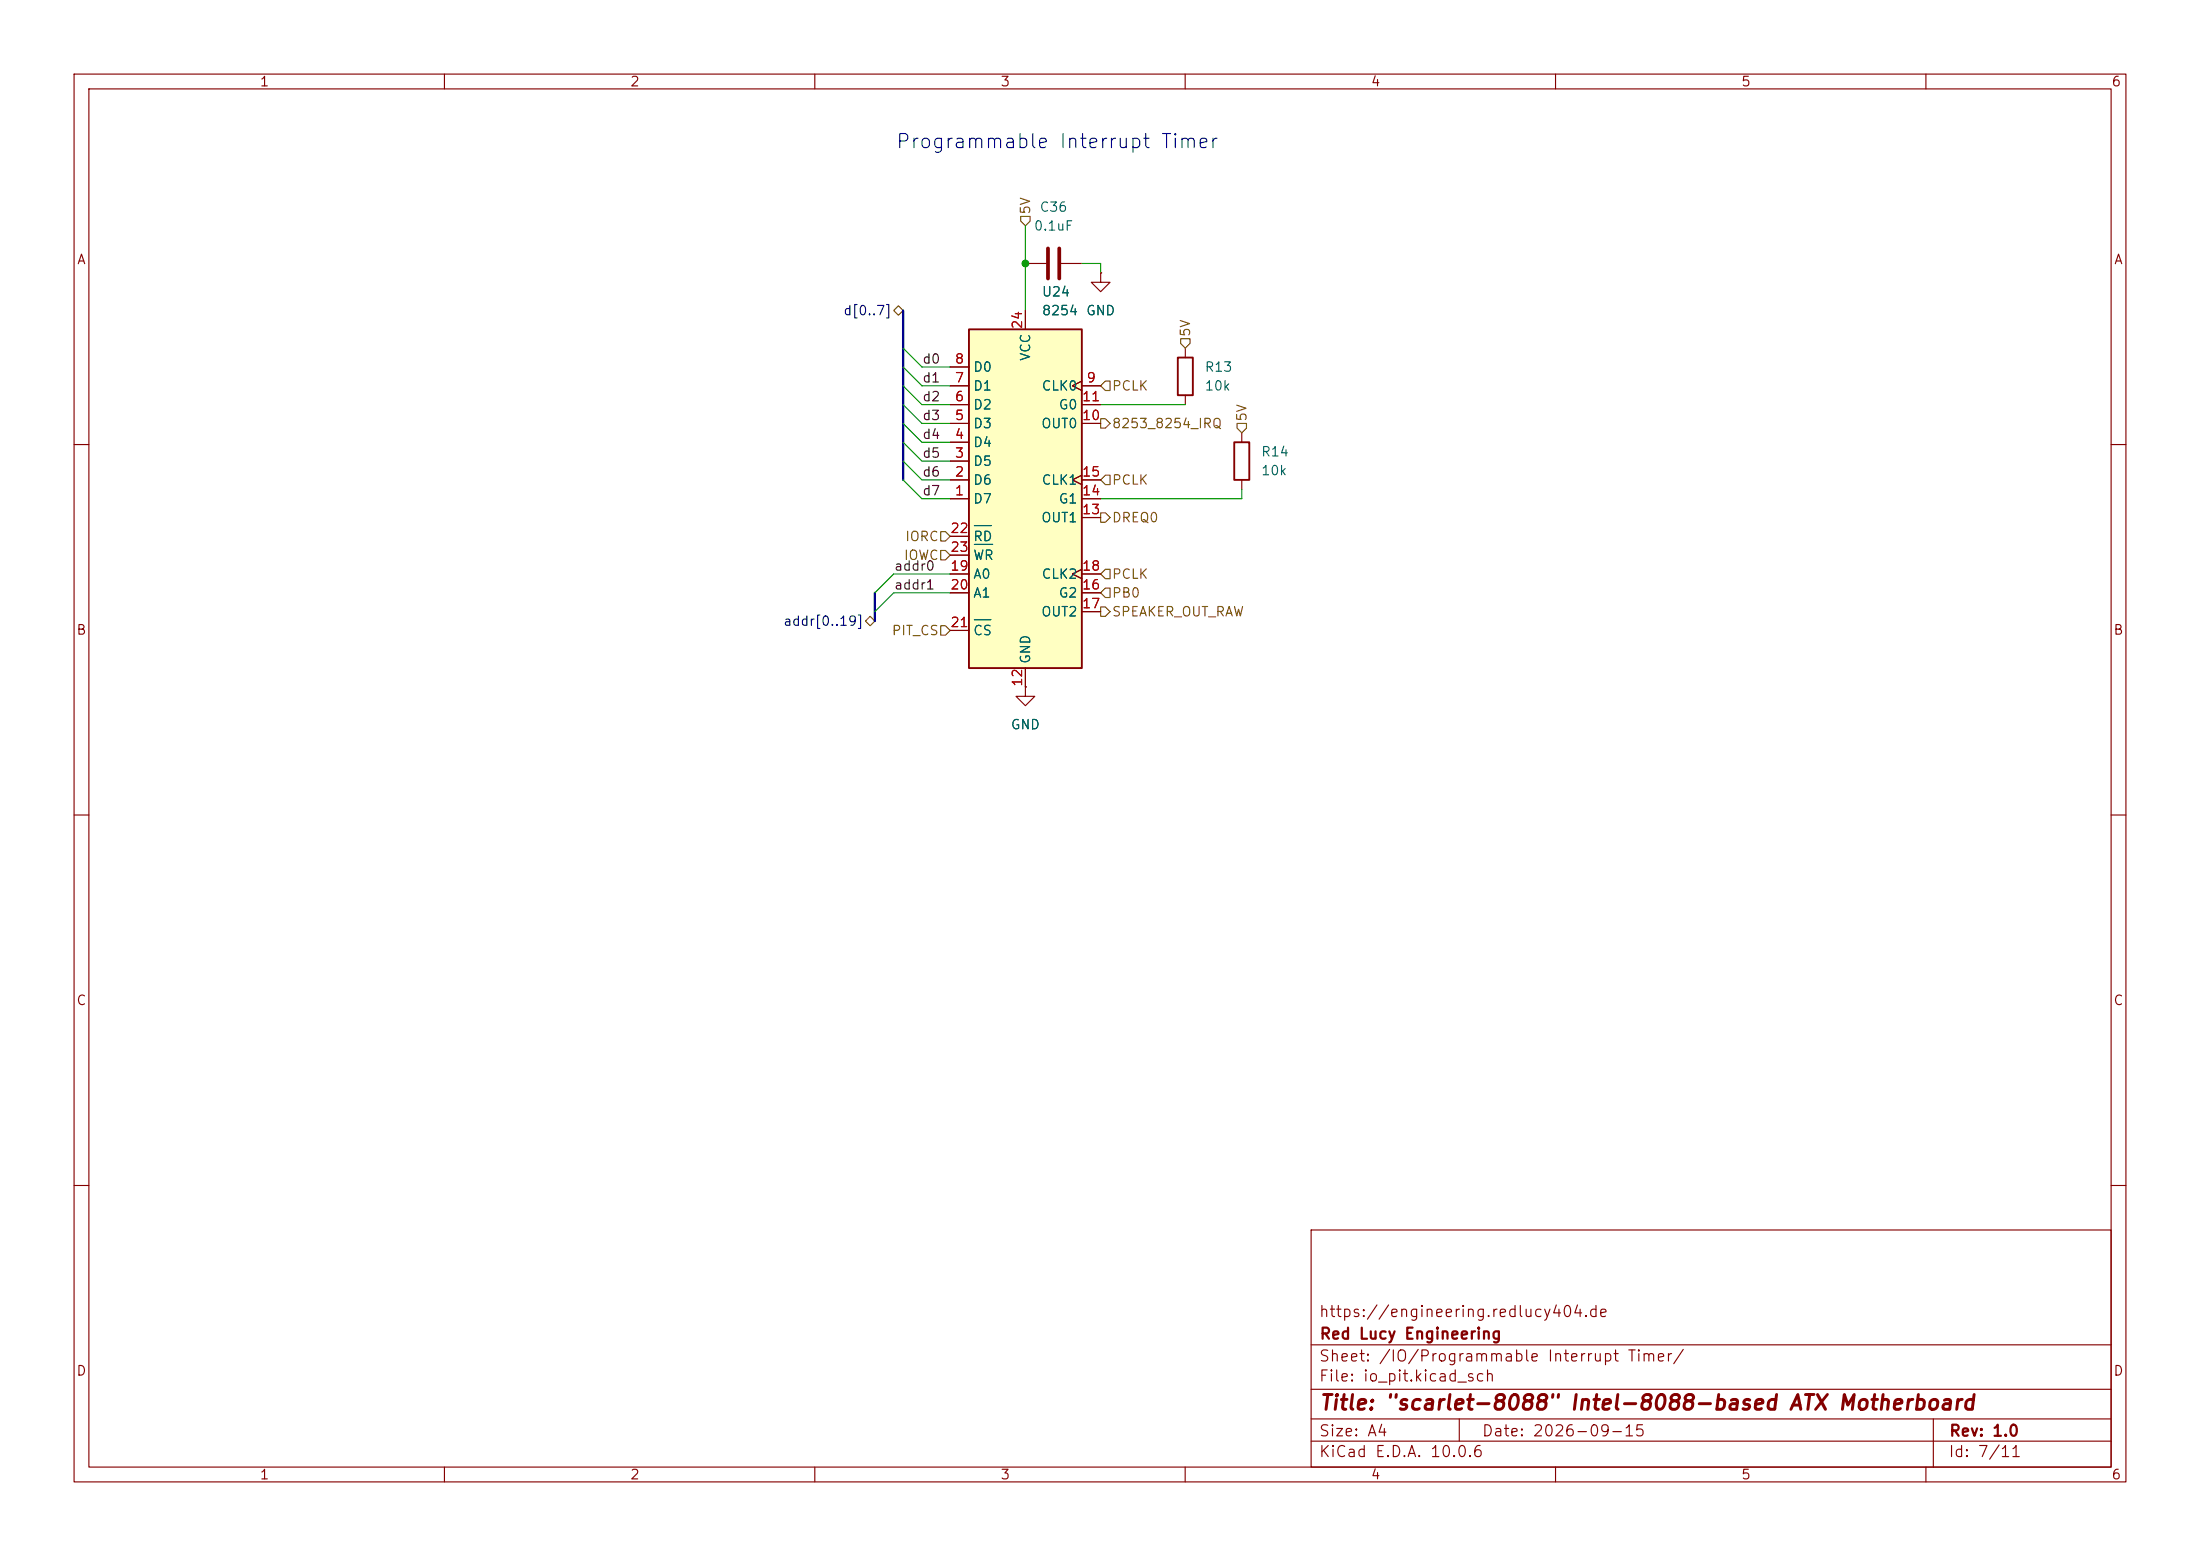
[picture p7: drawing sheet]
<svg xmlns="http://www.w3.org/2000/svg" width="297mm" height="210mm" viewBox="0 0 297 210" stroke-linecap="round" stroke-linejoin="round" font-family="sans-serif">
<g fill="none" stroke="#840000" stroke-width=".15">
<path d="M10 10h277v190h-277zM12 12h273v186h-273zM60 10v2M110 10v2M160 10v2M210 10v2M260 10v2M138.4 35.6h2.8M143.3 35.6h2.7M148.6 36.8v1.3h1.3l-1.3 1.3-1.3-1.3h1.3M148.6 36.8h.1M160 47v1.3"/>
<path d="M160 53.3v1.3M167.6 58.4v1.3M10 60h2M167.6 64.8v1.2M285 60h2M138.4 92.7v1.3h1.3l-1.3 1.3-1.2-1.3h1.2M138.4 92.7h.1M10 110h2M285 110h2M10 160h2M177 166h108v32h-108zM285 160h2"/>
<path d="M60 198v2M110 198v2M160 198v2M177 194.5h108M177 191.5h108M177 187.5h108M177 181.5h108M197 191.5v3M210 198v2M260 198v2M261 191.5v6.5"/>
</g>
<path d="M159 48.3h2v5h-2zM166.6 59.7h2.1v5.1h-2.1z" fill="none" stroke="#840000" stroke-width=".25"/>
<path d="M141.5 33.5v4.1M143 33.5v4.1" fill="none" stroke="#840000" stroke-width=".51"/>
<path d="M130.8 44.5h15.2v45.7h-15.2z" fill="#ffffc2"/>
<path d="M130.8 44.5h15.2v45.7h-15.2z" fill="none" stroke="#840000" stroke-width=".25"/>
<g fill="none" stroke="#840000" stroke-width=".15">
<path d="M148.6 36.8h.1M128.3 59.7h2.5M128.3 57.2h2.5M128.3 54.6h2.5M128.3 52.1h2.5M128.3 49.5h2.5M138.4 41.9v2.6M146 51.4l-1.2 .7 1.2 .6M146 57.2h2.6M146 54.6h2.6M146 52.1h2.6M128.3 67.3h2.5"/>
<path d="M128.3 64.8h2.5M128.3 62.2h2.5M128.3 77.5h2.5M128.3 72.4h2.5M128.3 74.9h2.5M146 64.1l-1.2 .7 1.2 .6M146 76.8l-1.2 .7 1.2 .6M146 67.3h2.6M146 64.8h2.6M146 69.9h2.6M146 77.5h2.6M128.3 80h2.5"/>
<path d="M128.3 85.1h2.5M138.4 92.7h.1M138.4 90.2v2.5M146 80h2.6M146 82.6h2.6"/>
</g>
<path d="M131.5 70.9h2.3M131.5 73.5h2.5M131.5 83.6h2.3" fill="none" stroke="#006464" stroke-width=".15"/>
<g fill="none" stroke="#725600" stroke-width=".15">
<path d="M137.8 29.2h1.3v.6l-.7 .7-.6-.7zM120.6 41.9l.7-.6 .6 .6-.6 .6zM148.6 56.5h.6l.7 .7-.7 .6h-.6zM149.2 51.4h.7v1.3h-.7l-.6-.6zM159.4 45.7h1.3v.7l-.7 .6-.6-.6zM167 57.2h1.3v.6l-.7 .6-.6-.6zM127 74.3h.6l.7 .6-.7 .7h-.6zM127 71.8h.6l.7 .6-.7 .6h-.6zM148.6 69.2h.6l.7 .7-.7 .6h-.6zM149.2 79.4h.7v1.2h-.7l-.6-.6zM149.2 76.8h.7v1.3h-.7l-.6-.6zM149.2 64.1h.7v1.3h-.7l-.6-.6z"/>
<path d="M116.8 83.8l.7-.6 .6 .6-.6 .7zM127 84.5h.6l.7 .6-.7 .6h-.6zM148.6 81.9h.6l.7 .7-.7 .6h-.6z"/>
</g>
<path d="M121.9 41.9v22.9M118.1 80v3.8" fill="none" stroke="#000084" stroke-width=".3"/>
<g fill="none" stroke="#009600" stroke-width=".15">
<path d="M138.4 30.5v11.4M146 35.6h2.6v1.2M121.9 57.2l2.6 2.5h3.8M121.9 54.6l2.6 2.6h3.8M121.9 52.1l2.6 2.5h3.8M121.9 49.5l2.6 2.6h3.8M121.9 47l2.6 2.5h3.8M121.9 59.7l2.6 2.5h3.8M148.6 54.6h11.4M121.9 62.2l2.6 2.6h3.8M121.9 64.8l2.6 2.5h3.8M128.3 77.5h-7.7l-2.5 2.5"/>
<path d="M167.6 66v1.3h-19M128.3 80h-7.7l-2.5 2.6"/>
</g>
<circle cx="138.4" cy="35.6" r=".46" fill="#009600" stroke="#009600" stroke-width=".14"/>
<text font-size="2" fill="#840000" x="178" y="190.8">Title: &quot;scarlet-8088&quot; Intel-8088-based ATX Motherboard</text>
<text font-size="1.9" fill="#0000c2" x="120.8" y="20.5">Programmable Interrupt Timer</text>
<g font-size="1.5" fill="#840000">
<text x="178" y="178.1">https://engineering.redlucy404.de</text>
<text x="178" y="184.1">Sheet: /IO/Programmable Interrupt Timer/</text>
<text x="178" y="181.1">Red Lucy Engineering</text>
<text x="178" y="186.8">File: io_pit.kicad_sch</text>
<text x="178" y="197">KiCad E.D.A. 10.0.6</text>
<text x="178" y="194.2">Size: A4</text>
<text x="200" y="194.2">Date: 2026-09-15</text>
<text x="263" y="197">Id: 7/11</text>
<text x="263" y="194.2">Rev: 1.0</text>
</g>
<g font-size="1.3" fill="#840000">
<text x="35" y="12">1</text>
<text x="85" y="12">2</text>
<text x="135" y="12">3</text>
<text x="185" y="12">4</text>
<text x="235" y="12">5</text>
<text x="285" y="12">6</text>
<text x="10.3" y="36">A</text>
<text x="285.3" y="36">A</text>
<text x="10.2" y="86">B</text>
<text x="285.2" y="86">B</text>
<text x="10.2" y="136">C</text>
<text x="285.2" y="136">C</text>
<text x="10.2" y="186">D</text>
<text x="285.2" y="186">D</text>
<text x="35" y="200">1</text>
<text x="85" y="200">2</text>
<text x="135" y="200">3</text>
<text x="185" y="200">4</text>
<text x="235" y="200">5</text>
<text x="285" y="200">6</text>
</g>
<g font-size="1.3" fill="#725600">
<text x="139.4" y="29" transform="rotate(-90 139.4 29)">5V</text>
<text x="161" y="45.6" transform="rotate(-90 161 45.6)">5V</text>
<text x="150" y="53">PCLK</text>
<text x="150" y="58.1">8253_8254_IRQ</text>
<text x="168.6" y="57" transform="rotate(-90 168.6 57)">5V</text>
<text x="150" y="65.7">PCLK</text>
<text x="150" y="70.8">DREQ0</text>
<text x="121.9" y="75.9">IOWC</text>
<text x="122.1" y="73.4">IORC</text>
<text x="150" y="81">PB0</text>
<text x="150" y="78.4">PCLK</text>
<text x="150" y="83.5">SPEAKER_OUT_RAW</text>
<text x="120.3" y="86.1">PIT_CS</text>
</g>
<g font-size="1.3" fill="#006464">
<text x="140.3" y="28.9">C36</text>
<text x="139.5" y="31.4">0.1uF</text>
<text x="140.6" y="40.3">U24</text>
<text x="140.6" y="42.9">8254</text>
<text x="146.5" y="42.9">GND</text>
<text x="131.3" y="53">D1</text>
<text x="131.3" y="50.5">D0</text>
<text x="139.4" y="48.8" transform="rotate(-90 139.4 48.8)">VCC</text>
<text x="140.5" y="53">CLK0</text>
<text x="162.5" y="50.5">R13</text>
<text x="162.5" y="53">10k</text>
<text x="131.3" y="58.1">D3</text>
<text x="131.3" y="55.6">D2</text>
<text x="140.5" y="58.1">OUT0</text>
<text x="142.8" y="55.6">G0</text>
<text x="131.3" y="65.7">D6</text>
<text x="131.3" y="63.2">D5</text>
<text x="131.3" y="60.7">D4</text>
<text x="140.5" y="65.7">CLK1</text>
<text x="170.2" y="61.9">R14</text>
<text x="170.2" y="64.5">10k</text>
<text x="131.3" y="68.3">D7</text>
<text x="140.5" y="70.8">OUT1</text>
<text x="142.8" y="68.3">G1</text>
<text x="131.3" y="73.4">RD</text>
<text x="131.3" y="75.9">WR</text>
<text x="131.3" y="78.4">A0</text>
<text x="131.3" y="81">A1</text>
<text x="140.5" y="83.5">OUT2</text>
<text x="140.5" y="78.4">CLK2</text>
<text x="142.8" y="81">G2</text>
<text x="131.3" y="86.1">CS</text>
<text x="139.4" y="89.7" transform="rotate(-90 139.4 89.7)">GND</text>
<text x="136.4" y="98.8">GND</text>
</g>
<g font-size="1.3" fill="#000084">
<text x="113.8" y="42.9">d[0..7]</text>
<text x="105.7" y="84.8">addr[0..19]</text>
</g>
<g font-size="1.3" fill="#a90000">
<text x="138.3" y="44.5" transform="rotate(-90 138.3 44.5)">24</text>
<text x="128.8" y="51.9">7</text>
<text x="128.8" y="49.4">8</text>
<text x="146.6" y="51.9">9</text>
<text x="128.8" y="59.6">4</text>
<text x="128.8" y="57">5</text>
<text x="128.8" y="54.5">6</text>
<text x="146" y="57">10</text>
<text x="146" y="54.5">11</text>
<text x="128.8" y="64.6">2</text>
<text x="128.8" y="62.1">3</text>
<text x="146" y="64.6">15</text>
<text x="128.8" y="67.2">1</text>
<text x="146" y="69.7">13</text>
<text x="146" y="67.2">14</text>
<text x="128.2" y="77.3">19</text>
<text x="128.2" y="72.3">22</text>
<text x="128.2" y="74.8">23</text>
<text x="146" y="77.3">18</text>
<text x="128.2" y="79.9">20</text>
<text x="146" y="79.9">16</text>
<text x="146" y="82.4">17</text>
<text x="128.2" y="85">21</text>
<text x="138.3" y="92.8" transform="rotate(-90 138.3 92.8)">12</text>
</g>
<g font-size="1.3" fill="#0f0f0f">
<text x="124.4" y="51.9">d1</text>
<text x="124.4" y="49.4">d0</text>
<text x="124.4" y="57">d3</text>
<text x="124.4" y="54.5">d2</text>
<text x="124.4" y="59.6">d4</text>
<text x="124.4" y="64.6">d6</text>
<text x="124.4" y="62.1">d5</text>
<text x="124.4" y="67.2">d7</text>
<text x="120.6" y="77.3">addr0</text>
<text x="120.6" y="79.9">addr1</text>
</g>
</svg>
